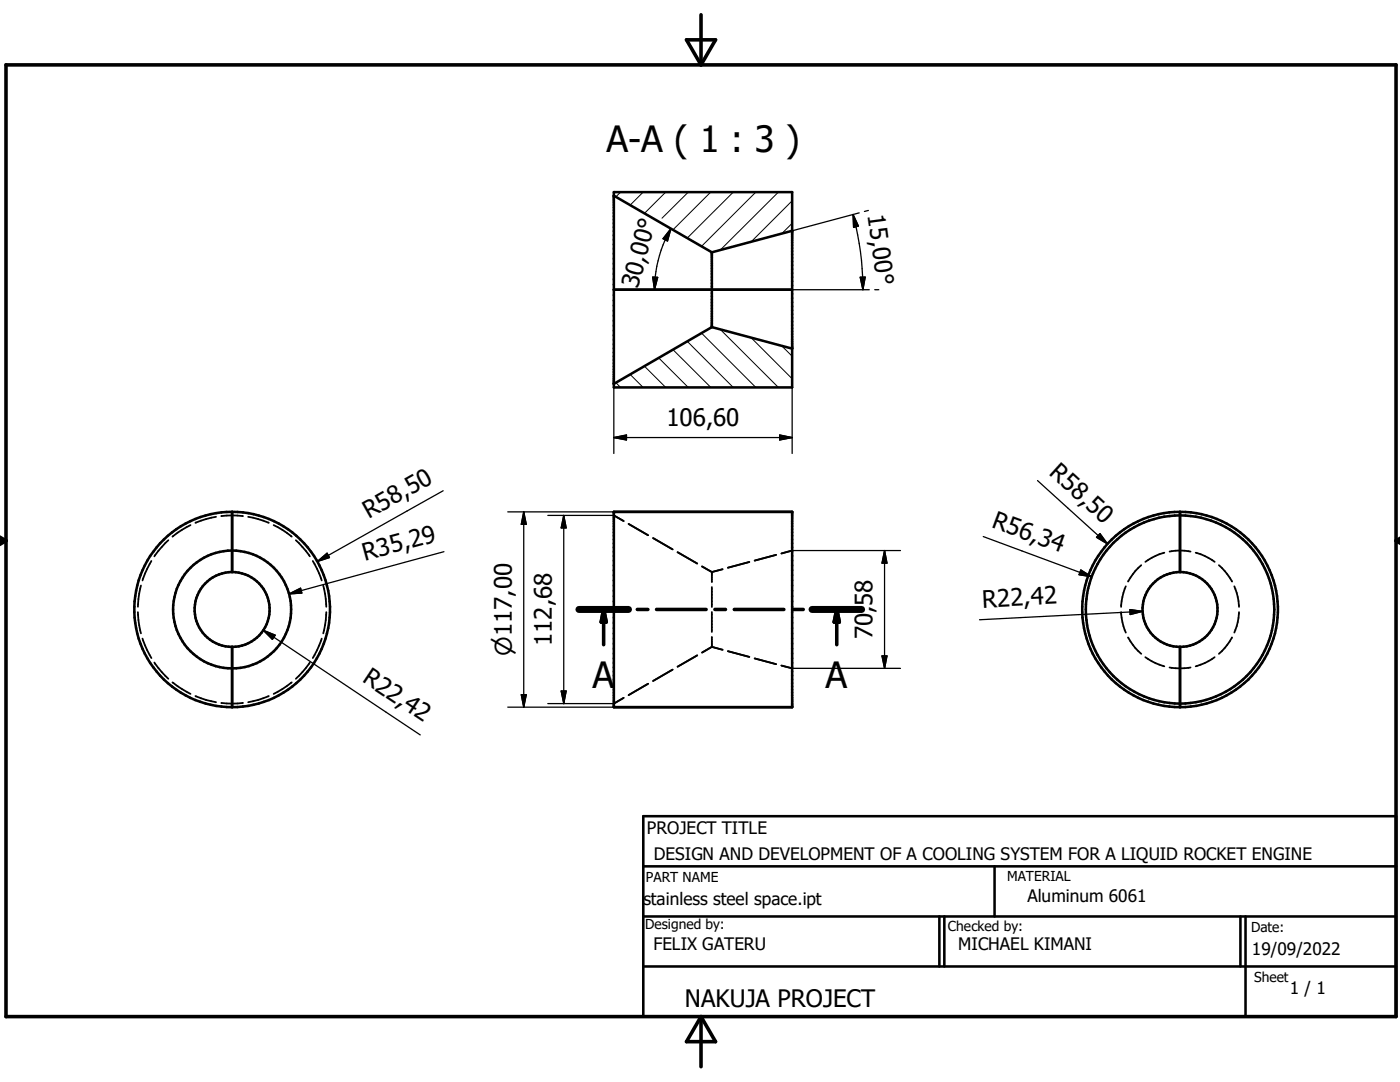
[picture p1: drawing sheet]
<svg xmlns="http://www.w3.org/2000/svg" width="279mm" height="216mm" viewBox="0 0 279 216" stroke-linecap="round" stroke-linejoin="round" font-family="sans-serif">
<g fill="none" stroke="#000" stroke-width=".2">
<path d="M123.9 38.3l-1 1M128.4 38.3l-2.6 2.6M132.9 38.3l-4.3 4.3M137.4 38.3l-5.3 5.2M141.8 38.3l-7.5 7.6M146.3 38.3l-9.1 9.2M150.8 38.3l-10.8 10.9M155.3 38.3l-11.6 11.6M158.1 44.6l-2.1 2M158.1 40.1l-8.2 8.2M122.9 76.4l1 .9M125.8 74.7l2.6 2.6"/>
<path d="M128.6 73.1l4.3 4.2M131.5 71.4l5.9 5.9M134.3 69.8l7.6 7.5M137.2 68.1l9.1 9.2M140 66.5l10.8 10.8M143.7 65.7l11.6 11.6M149.9 67.4l8.2 8.2M156 69l2.1 2.1"/>
</g>
<g fill="none" stroke="#000" stroke-width=".36">
<path d="M28.1 116.8l-.3 1.7-.3 2.6M30.2 111.9l-1.3 2.5-.5 1.4M33.6 107.8l-2 2.1-.8 1.1M38 104.8l-1.7 .9-1.9 1.4M43.1 103.1l-2 .5-2.1 .7M44.2 103h.1M44.2 103l2.1-.2 2.1 .2M48.4 103h.1M49.5 103.1l2 .5 2.1 .7M54.6 104.8l1.7 .9 1.9 1.4M59 107.8l2 2.1 .8 1.1M62.4 111.9l1.3 2.5 .5 1.4"/>
<path d="M64.5 116.8l.4 1.7 .2 2.6M122.5 102.8l2 1.2M125.5 104.5l3.8 2.3M130.3 107.4l3.9 2.2M135.2 110.2l3.9 2.2M140.1 113l2 1.1M142.1 114.1v2.1M142.1 117.1v4M144.2 113.6l-2.1 .5M149.5 112.1l-4.2 1.2M154.9 110.7l-4.3 1.2M158.1 109.9l-2.1 .5"/>
<path d="M224.7 117l-.7 2.1-.3 2M227.8 112.8l-1.2 1.1-1.5 2.1M232.4 110.3l-1.8 .6-2 1.2M233.4 110.1l2.1-.2 2.1 .2M238.6 110.3l1.8 .6 2 1.2M243.3 112.8l1.6 1.8 1 1.4M246.3 117l.7 2.1 .3 2M27.5 122.1l.1 1.6 .5 2.7M28.4 127.4l1 2.4 .8 1.5M30.8 132.2l1.5 1.9 1.3 1.3M34.4 136.2l1.9 1.3 1.7 1M39 138.9l2.1 .8 2 .4"/>
<path d="M53.6 138.9l-2.1 .8-2 .4M58.2 136.2l-1.9 1.3-1.7 1M61.8 132.2l-1.5 1.9-1.3 1.3M64.2 127.4l-.9 2.4-.9 1.5M65.1 122.1l-.1 1.6-.5 2.7M124.5 139.3l-2 1.1M129.3 136.4l-3.8 2.3M134.2 133.6l-3.9 2.3M139.1 130.8l-3.9 2.2M142.1 129.1l-2 1.1M142.1 129.1l2.1 .6M142.1 122.1v4"/>
<path d="M142.1 127.1v2M145.3 129.9l4.2 1.2M150.6 131.4l4.3 1.1M156 132.8l2.1 .6M223.7 122.1l.3 2 .7 2.1M225.1 127.2l1.5 2.1 1.2 1.2M228.6 131.1l2 1.2 1.8 .7M233.4 133.2l2.1 .2 2.1-.2M242.4 131.1l-2 1.2-1.8 .7M245.9 127.2l-1 1.5-1.6 1.8M247.3 122.1l-.3 2-.7 2.1M44.2 140.3h.1"/>
<path d="M44.2 140.3l2.1 .1 2.1-.1M48.4 140.3h.1"/>
</g>
<g fill="none" stroke="#000" stroke-width=".51">
<path d="M122.5 38.3h35.6v39h-35.6zM122.5 39l19.6 11.3M122.5 57.8h35.6M142.1 50.3v15M158.1 46.1l-16 4.2M142.1 65.3l-19.6 11.3M142.1 65.3l16 4.3M46.3 102.1v12M46.3 114.1a7.5 7.5 0 0 0-7.5 7.5 7.5 7.5 0 0 0 7.5 7.5M46.3 102.1a19.5 19.5 0 0 0-19.5 19.5 19.5 19.5 0 0 0 19.5 19.5M46.3 114.1a7.5 7.5 0 0 1 7.5 7.5 7.5 7.5 0 0 1-7.5 7.5M46.3 102.1a19.5 19.5 0 0 1 19.6 19.5 19.5 19.5 0 0 1-19.6 19.5"/>
<path d="M122.5 102.1h35.6v39h-35.6zM235.5 102.1v12M235.5 114.1a7.5 7.5 0 0 1 7.5 7.5 7.5 7.5 0 0 1-7.5 7.5M235.5 102.1a19.5 19.5 0 0 1 19.5 19.5 19.5 19.5 0 0 1-19.5 19.5M235.5 114.1a7.5 7.5 0 0 0-7.5 7.5 7.5 7.5 0 0 0 7.5 7.5M235.5 102.1a19.5 19.5 0 0 0-19.5 19.5 19.5 19.5 0 0 0 19.5 19.5M46.3 129.1v12M235.5 129.1v12M128.4 162.9h150.2v40h-150.2zM128.4 172.9h150.2M198.5 172.9v10M128.4 192.8h150.2"/>
<path d="M128.4 182.9h150.2M187.5 182.9v9.9M188.5 182.9v9.9M247.6 182.9v9.9M248.6 182.9v20"/>
<circle cx="46.3" cy="121.6" r="11.8"/>
<circle cx="235.5" cy="121.6" r="18.8"/>
</g>
<g fill="none" stroke="#000" stroke-width=".71">
<path d="M1.2 12.9h277.4v190h-277.4zM137 7.9h5.8l-2.9 5zM139.9 2.9v10M-.1 107.9h1.3M-.1 107.2l1.3 .7M1.2 107.9l-1.2 .7M278.6 107.9h.8M278.6 107.9l.8 .5M279.4 107.4l-.8 .5M115.5 121.6h9.9M120.5 121.6v7M120.5 121.6l.5 2.5h-1z"/>
<path d="M127.2 121.6h2.1M131 121.6h9.9M142.7 121.6h2.1M146.5 121.6h9.9M158.2 121.6h2.1M162.1 121.6h9.9M167 121.6l.5 2.5h-1zM167 121.6v7M139.9 202.9v10M139.9 202.9l2.9 5h-5.8z"/>
</g>
<path d="M115.5 121.6h9.9M162.1 121.6h9.9" fill="none" stroke="#000" stroke-width="1.4"/>
<path d="M120.5 121.6l.5 2.5h-1zM167 121.6l.5 2.5h-1z" fill="#000" stroke="#000" stroke-width=".71"/>
<g fill="none" stroke="#000" stroke-width=".25">
<path d="M130.3 55.3h1l-.7 2.5zM133.9 45.6a24.6 24.6 0 0 0-3.3 12.2M133.9 45.6l-.7 2.5-.9-.5zM158.1 57.8h15.4M170.2 42.8a57.5 57.5 0 0 1 2 15M170.2 42.8l1.1 2.3-.9 .3zM171.5 42.5l-13.4 3.6M171.7 55.3h1l-.5 2.5zM173.3 42l-.8 .2M174.6 57.8h.8M122.5 77.3v13.2M158.1 77.3v13.2"/>
<path d="M88.4 97.9l-25.1 14.1M122.5 87.3h35.6M122.5 87.3l2.5-.5v1zM155.6 86.8l2.5 .5-2.5 .5zM207.1 95.9l13.9 12.6M57.7 118.5l2.3-1.1 .2 .9zM63.3 112l2-1.6 .5 .9zM88.6 110.1l-30.9 8.4M101.3 102.1h21.2M104.5 102.1v39M104.5 102.1l.5 2.5h-1zM109.3 102.8h13.2"/>
<path d="M112.5 102.8v37.6M112.5 102.8l.5 2.5h-1zM158.1 109.9h21.6M176.5 109.9v23.5M176.5 109.9l.5 2.5h-1zM196.2 107.1l21.7 8M215.7 113.7l2.2 1.4-2.6-.4zM219.5 106.5l1.5 2-2.2-1.3zM52.6 125.8l31.3 20.8M52.6 125.8l2.3 .9-.5 .9zM104 138.6h1l-.5 2.5zM112 137.9h1l-.5 2.5z"/>
<path d="M158.1 133.4h21.6M176 130.9h1l-.5 2.5zM225.5 121.6l2.5 .4-2.5 .6zM228 122l-32.5 1.7M101.3 141.1h21.2M109.3 140.4h13.2"/>
</g>
<g fill="#000" stroke="#000" stroke-width=".25">
<path d="M130.3 55.3h1l-.7 2.5zM133.9 45.6l-.7 2.5-.9-.5zM170.2 42.8l1.1 2.3-.9 .3zM171.7 55.3h1l-.5 2.5zM122.5 87.3l2.5-.5v1zM155.6 86.8l2.5 .5-2.5 .5zM57.7 118.5l2.3-1.1 .2 .9zM63.3 112l2-1.6 .5 .9zM104.5 102.1l.5 2.5h-1zM112.5 102.8l.5 2.5h-1zM176.5 109.9l.5 2.5h-1zM215.7 113.7l2.2 1.4-2.6-.4z"/>
<path d="M219.5 106.5l1.5 2-2.2-1.3zM52.6 125.8l2.3 .9-.5 .9zM104 138.6h1l-.5 2.5zM112 137.9h1l-.5 2.5zM176 130.9h1l-.5 2.5zM225.5 121.6l2.5 .4-2.5 .6z"/>
</g>
<g font-size="7.2">
<text x="121" y="30.4">A-A ( 1 : 3 )</text>
<text x="118.3" y="137.4">A</text>
<text x="164.8" y="137.4">A</text>
</g>
<g font-size="4.8">
<text x="173.1" y="42.9" transform="rotate(82 173.1 42.9)">15,0 °</text>
<text x="127.3" y="57.7" transform="rotate(-75 127.3 57.7)">30,0 °</text>
<text x="133" y="84.9">106,60</text>
<text x="209.2" y="94.7" transform="rotate(42 209.2 94.7)">R58,50</text>
<text x="73.6" y="103.5" transform="rotate(-29 73.6 103.5)">R58,50</text>
<text x="197.7" y="105.1" transform="rotate(20 197.7 105.1)">R56,34</text>
<text x="72.8" y="111.9" transform="rotate(-15 72.8 111.9)">R35,29</text>
<text x="196.1" y="121.2" transform="rotate(-3 196.1 121.2)">R22,42</text>
<text x="110.1" y="128.9" transform="rotate(-90 110.1 128.9)">112,68</text>
<text x="174.1" y="127.6" transform="rotate(-90 174.1 127.6)">70,58</text>
<text x="72.1" y="135.9" transform="rotate(34 72.1 135.9)">R22,42</text>
<text x="136.7" y="200.9">NAKUJA PROJECT</text>
</g>
<text font-size="4.6" x="102.2" y="130.9" transform="rotate(-90 102.2 130.9)">n117,00</text>
<g font-size="3.4">
<text x="129.1" y="166.4">PROJECT TITLE</text>
<text x="130.5" y="171.7">DESIGN AND DEVELOPMENT OF A COOLING SYSTEM FOR A LIQUID ROCKET ENGINE</text>
<text x="128.4" y="180.6">stainless steel space.ipt</text>
<text x="205.1" y="180">Aluminum 6061</text>
<text x="130.4" y="189.6">FELIX GATERU</text>
<text x="191.2" y="189.6">MICHAEL KIMANI</text>
<text x="249.9" y="190.5">19/09/2022</text>
<text x="257.4" y="198.2">1 / 1</text>
</g>
<g font-size="2.7">
<text x="128.9" y="175.9">PART NAME</text>
<text x="201" y="175.9">MATERIAL</text>
<text x="128.8" y="185.3">Designed by:</text>
<text x="189.2" y="185.8">Checked by:</text>
<text x="249.7" y="186">Date:</text>
<text x="250.3" y="196">Sheet</text>
</g>
</svg>
